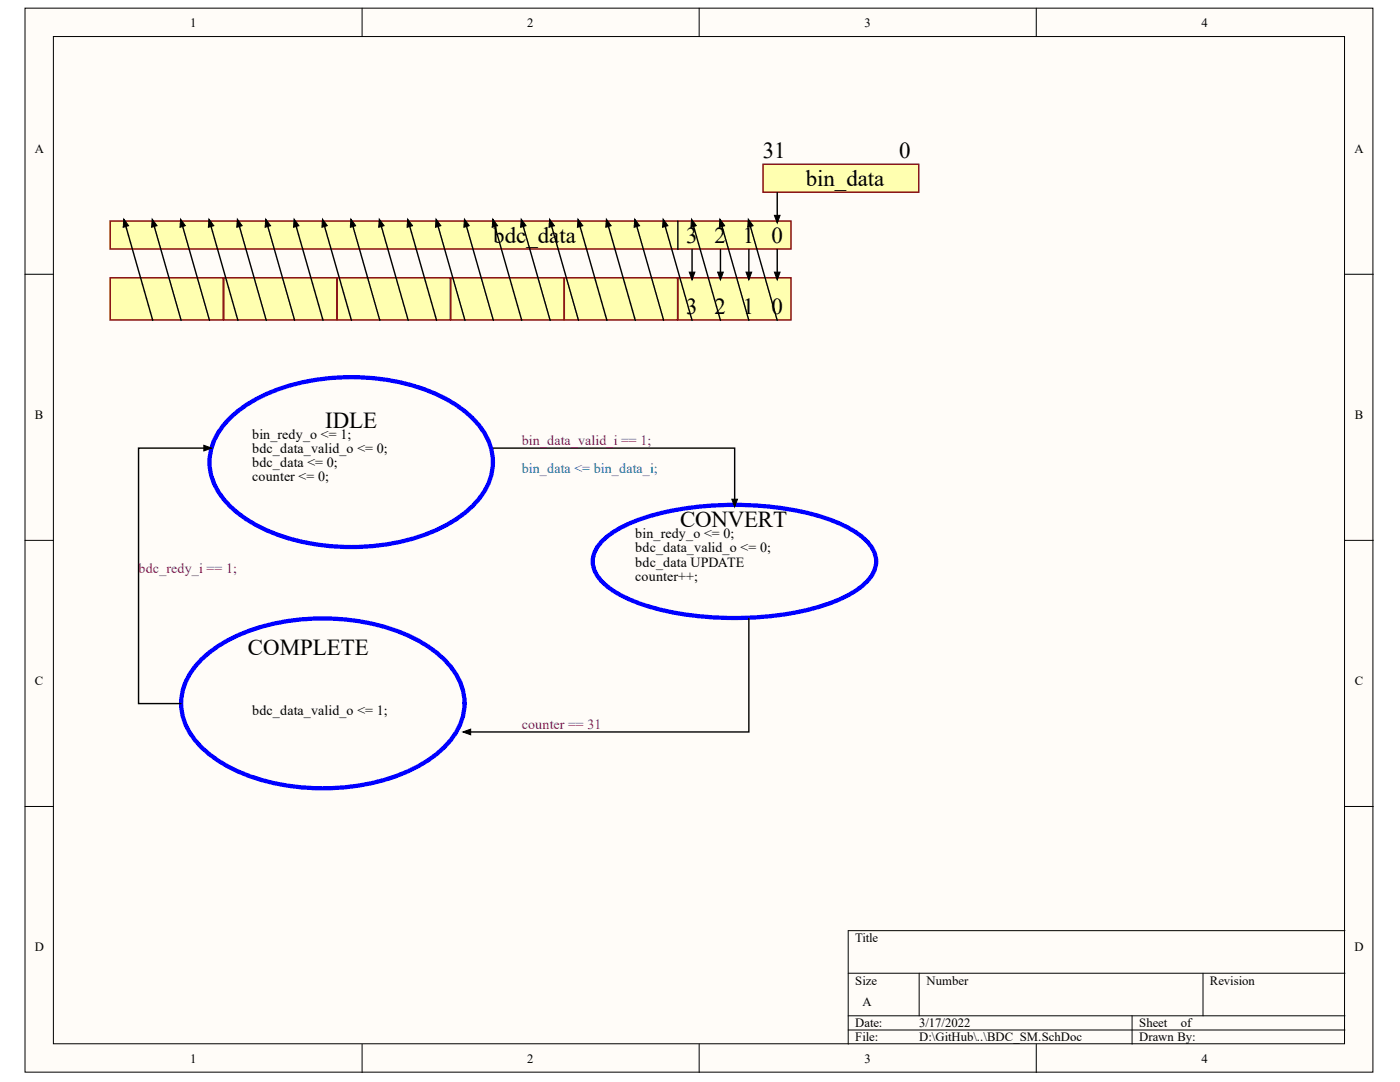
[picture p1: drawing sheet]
<svg xmlns="http://www.w3.org/2000/svg" width="279mm" height="216mm" viewBox="0 0 279 216" stroke-linecap="round" stroke-linejoin="round" font-family="sans-serif">
<g fill="#fffcf8" stroke="#000" stroke-width=".2">
<path d="M5 1.6h269v212.3h-269z"/>
<path d="M10.7 7.3h257.6v201h-257.6z"/>
</g>
<g fill="none" stroke="#000" stroke-width=".2">
<path d="M72.3 1.6v5.7M139.5 1.6v5.7M206.8 1.6v5.7M5 54.7h5.7M268.4 54.7h5.7M5 107.8h5.7M268.4 107.8h5.7M5 160.9h5.7M268.4 160.9h5.7M169.3 194.2h99.1M183.4 194.2v8.5M240.1 194.2v8.5"/>
<path d="M268.4 185.7h-99.1v22.7M72.3 208.4v5.6M139.5 208.4v5.6M169.3 202.7h99.1M169.3 205.5h99.1M206.8 208.4v5.6M225.9 202.7v5.7"/>
</g>
<g fill="#ffffb0" stroke="#800000" stroke-width=".28">
<path d="M22 44.1h135.9v5.6h-135.9z"/>
<path d="M135.3 55.4h22.6v8.4h-22.6z"/>
<path d="M112.6 55.4h22.6v8.4h-22.6z"/>
<path d="M90 55.4h22.5v8.4h-22.5z"/>
<path d="M67.3 55.4h22.6v8.4h-22.6z"/>
</g>
<path d="M132.5 44.1l5.6 19.8M138.1 49.8v5.6M138.1 44.1l5.7 19.8M143.8 49.8v5.6M143.8 44.1l5.6 19.8M149.4 49.8v5.6M149.4 44.1l5.7 19.8M155.1 49.8v5.6" fill="none" stroke="#000" stroke-width=".28"/>
<path d="M132.3 43.7l1 1.3-1.1 .4zM137.6 54.3h1.1l-.6 1.6zM138 43.7l1 1.3-1.1 .4zM143.2 54.3h1.2l-.6 1.6zM143.7 43.7l.9 1.3-1 .4zM148.9 54.3h1.1l-.6 1.6zM149.3 43.7l1 1.3-1.1 .4zM154.5 54.3h1.2l-.6 1.6z" fill="#000"/>
<path d="M132.3 43.7l1 1.3-1.1 .4zM137.6 54.3h1.1l-.6 1.6zM138 43.7l1 1.3-1.1 .4zM143.2 54.3h1.2l-.6 1.6zM143.7 43.7l.9 1.3-1 .4zM148.9 54.3h1.1l-.6 1.6zM149.3 43.7l1 1.3-1.1 .4zM154.5 54.3h1.2l-.6 1.6z" fill="none" stroke="#000" stroke-width=".2"/>
<path d="M152.3 32.8h31.1v5.6h-31.1z" fill="#ffffb0" stroke="#800000" stroke-width=".28"/>
<path d="M155.1 38.4v5.7M135.3 44.1v5.7" fill="none" stroke="#000" stroke-width=".28"/>
<path d="M154.5 43h1.2l-.6 1.5z" fill="#000"/>
<path d="M154.5 43h1.2l-.6 1.5z" fill="none" stroke="#000" stroke-width=".2"/>
<g fill="#ffffb0" stroke="#800000" stroke-width=".28">
<path d="M44.6 55.4h22.6v8.4h-22.6z"/>
<path d="M22 55.4h22.6v8.4h-22.6z"/>
</g>
<g fill="none" stroke="#000" stroke-width=".28">
<path d="M24.8 44.1l5.7 19.8M30.5 44.1l5.6 19.8M36.1 44.1l5.7 19.8M41.8 44.1l5.7 19.8M47.5 44.1l5.6 19.8M53.1 44.1l5.7 19.8M58.8 44.1l5.7 19.8M64.5 44.1l5.6 19.8M70.1 44.1l5.7 19.8M75.8 44.1l5.7 19.8M81.5 44.1l5.6 19.8M87.1 44.1l5.7 19.8"/>
<path d="M92.8 44.1l5.7 19.8M98.5 44.1l5.6 19.8M104.1 44.1l5.7 19.8M109.8 44.1l5.7 19.8M115.5 44.1l5.6 19.8M121.1 44.1l5.7 19.8M126.8 44.1l5.7 19.8M41.8 89.4h-14.1v51h8.4M98.5 89.4h48.1v11.3M149.4 123.4v22.7h-56.6"/>
</g>
<g fill="#000">
<path d="M24.7 43.7l1 1.3-1.1 .4zM30.4 43.7l.9 1.3-1 .4zM36 43.7l1 1.3-1.1 .4zM41.7 43.7l1 1.3-1.1 .4zM47.4 43.7l.9 1.3-1 .4zM53 43.7l1 1.3-1.1 .4zM58.7 43.7l1 1.3-1.1 .4zM64.4 43.7l.9 1.3-1.1 .4zM70 43.7l1 1.3-1.1 .4zM75.7 43.7l1 1.3-1.1 .4zM81.4 43.7l.9 1.3-1.1 .4zM87 43.7l1 1.3-1.1 .4z"/>
<path d="M92.7 43.7l.9 1.3-1 .4zM98.4 43.7l.9 1.3-1.1 .4zM104 43.7l1 1.3-1.1 .4zM109.7 43.7l.9 1.3-1 .4zM115.3 43.7l1 1.3-1.1 .4zM121 43.7l1 1.3-1.1 .4zM126.7 43.7l.9 1.3-1 .4zM40.7 88.9l1.5 .5-1.5 .6zM146 99.6h1.2l-.6 1.6zM92.4 146.1l1.5-.6v1.1z"/>
</g>
<g fill="none" stroke="#000" stroke-width=".2">
<path d="M24.7 43.7l1 1.3-1.1 .4zM30.4 43.7l.9 1.3-1 .4zM36 43.7l1 1.3-1.1 .4zM41.7 43.7l1 1.3-1.1 .4zM47.4 43.7l.9 1.3-1 .4zM53 43.7l1 1.3-1.1 .4zM58.7 43.7l1 1.3-1.1 .4zM64.4 43.7l.9 1.3-1.1 .4zM70 43.7l1 1.3-1.1 .4zM75.7 43.7l1 1.3-1.1 .4zM81.4 43.7l.9 1.3-1.1 .4zM87 43.7l1 1.3-1.1 .4z"/>
<path d="M92.7 43.7l.9 1.3-1 .4zM98.4 43.7l.9 1.3-1.1 .4zM104 43.7l1 1.3-1.1 .4zM109.7 43.7l.9 1.3-1 .4zM115.3 43.7l1 1.3-1.1 .4zM121 43.7l1 1.3-1.1 .4zM126.7 43.7l.9 1.3-1 .4zM40.7 88.9l1.5 .5-1.5 .6zM146 99.6h1.2l-.6 1.6zM92.4 146.1l1.5-.6v1.1z"/>
</g>
<path d="M45.3 84.1a28.6 28.6 0 0 1 15.4-7.9 44.2 44.2 0 0 1 26.8 2.7 19.4 19.4 0 0 1 10 9 11.1 11.1 0 0 1-2.6 12.5 28.6 28.6 0 0 1-15.4 7.8 44.2 44.2 0 0 1-26.8-2.6 19.4 19.4 0 0 1-10-9.1 11.1 11.1 0 0 1 2.6-12.4zM120.1 108.1a25 25 0 0 1 12.2-5.8 64.8 64.8 0 0 1 32.5 1.1 20.3 20.3 0 0 1 8.3 4.7 5.3 5.3 0 0 1 0 7.9 25 25 0 0 1-12.3 5.8 64.8 64.8 0 0 1-32.4-1.1 20.3 20.3 0 0 1-8.3-4.7 5.3 5.3 0 0 1 0-7.9zM39.6 132.2a28.6 28.6 0 0 1 15.4-7.8 44.2 44.2 0 0 1 26.9 2.6 19.4 19.4 0 0 1 9.9 9.1 11.1 11.1 0 0 1-2.6 12.4 28.6 28.6 0 0 1-15.4 7.8 44.2 44.2 0 0 1-26.8-2.6 19.4 19.4 0 0 1-9.9-9.1 11.1 11.1 0 0 1 2.5-12.4z" fill="none" stroke="#00f" stroke-width=".85"/>
<g font-size="4.6">
<text x="152.2" y="31.5">31</text>
<text x="179.5" y="31.5">0</text>
<text x="160.8" y="37.1">bin_data</text>
<text x="98.5" y="48.5">bdc_data</text>
<text x="136.9" y="48.5">3</text>
<text x="142.6" y="48.5">2</text>
<text x="148.3" y="48.5">1</text>
<text x="153.9" y="48.5">0</text>
<text x="136.9" y="62.7">3</text>
<text x="142.6" y="62.7">2</text>
<text x="148.3" y="62.7">1</text>
<text x="153.9" y="62.7">0</text>
<text x="64.9" y="85.3">IDLE</text>
<text x="135.8" y="105.1">CONVERT</text>
<text x="49.5" y="130.6">COMPLETE</text>
</g>
<g font-size="2.8">
<text x="50.3" y="87.5">bin_redy_o &lt;= 1;</text>
<text x="50.3" y="90.4">bdc_data_valid_o &lt;= 0;</text>
<text x="50.3" y="93.2">bdc_data &lt;= 0;</text>
<text x="50.3" y="96.1">counter &lt;= 0;</text>
<text x="126.8" y="107.4">bin_redy_o &lt;= 0;</text>
<text x="126.8" y="113.1">bdc_data UPDATE</text>
<text x="126.8" y="110.2">bdc_data_valid_o &lt;= 0;</text>
<text x="126.8" y="115.8">counter++;</text>
<text x="50.3" y="142.7">bdc_data_valid_o &lt;= 1;</text>
</g>
<g font-size="2.8" fill="#7d0089">
<text x="104.1" y="88.8">bin_data_valid_i == 1;</text>
<text x="27.7" y="114.3">bdc_redy_i == 1;</text>
<text x="104.1" y="145.4">counter == 31</text>
</g>
<text font-size="2.8" fill="#0075ad" x="104.1" y="94.5">bin_data &lt;= bin_data_i;</text>
<g font-size="2.5">
<text x="38" y="5.3">1</text>
<text x="105.2" y="5.3">2</text>
<text x="172.5" y="5.3">3</text>
<text x="239.8" y="5.3">4</text>
<text x="6.9" y="30.4">A</text>
<text x="270.3" y="30.4">A</text>
<text x="6.9" y="83.5">B</text>
<text x="270.4" y="83.5">B</text>
<text x="6.9" y="136.7">C</text>
<text x="270.4" y="136.7">C</text>
<text x="6.9" y="189.8">D</text>
<text x="170.7" y="188">Title</text>
<text x="270.3" y="189.8">D</text>
<text x="170.7" y="196.5">Size</text>
<text x="184.9" y="196.5">Number</text>
<text x="241.5" y="196.5">Revision</text>
<text x="172.1" y="200.7">A</text>
<text x="170.7" y="205">Date:</text>
<text x="170.7" y="207.8">File:</text>
<text x="183.5" y="205">3/17/2022</text>
<text x="183.5" y="207.8">D:\GitHub\..\BDC_SM.SchDoc</text>
<text x="227.4" y="205">Sheet</text>
<text x="227.4" y="207.8">Drawn By:</text>
<text x="235.6" y="205">of</text>
<text x="38" y="212.1">1</text>
<text x="105.2" y="212.1">2</text>
<text x="172.5" y="212.1">3</text>
<text x="239.8" y="212.1">4</text>
</g>
</svg>
